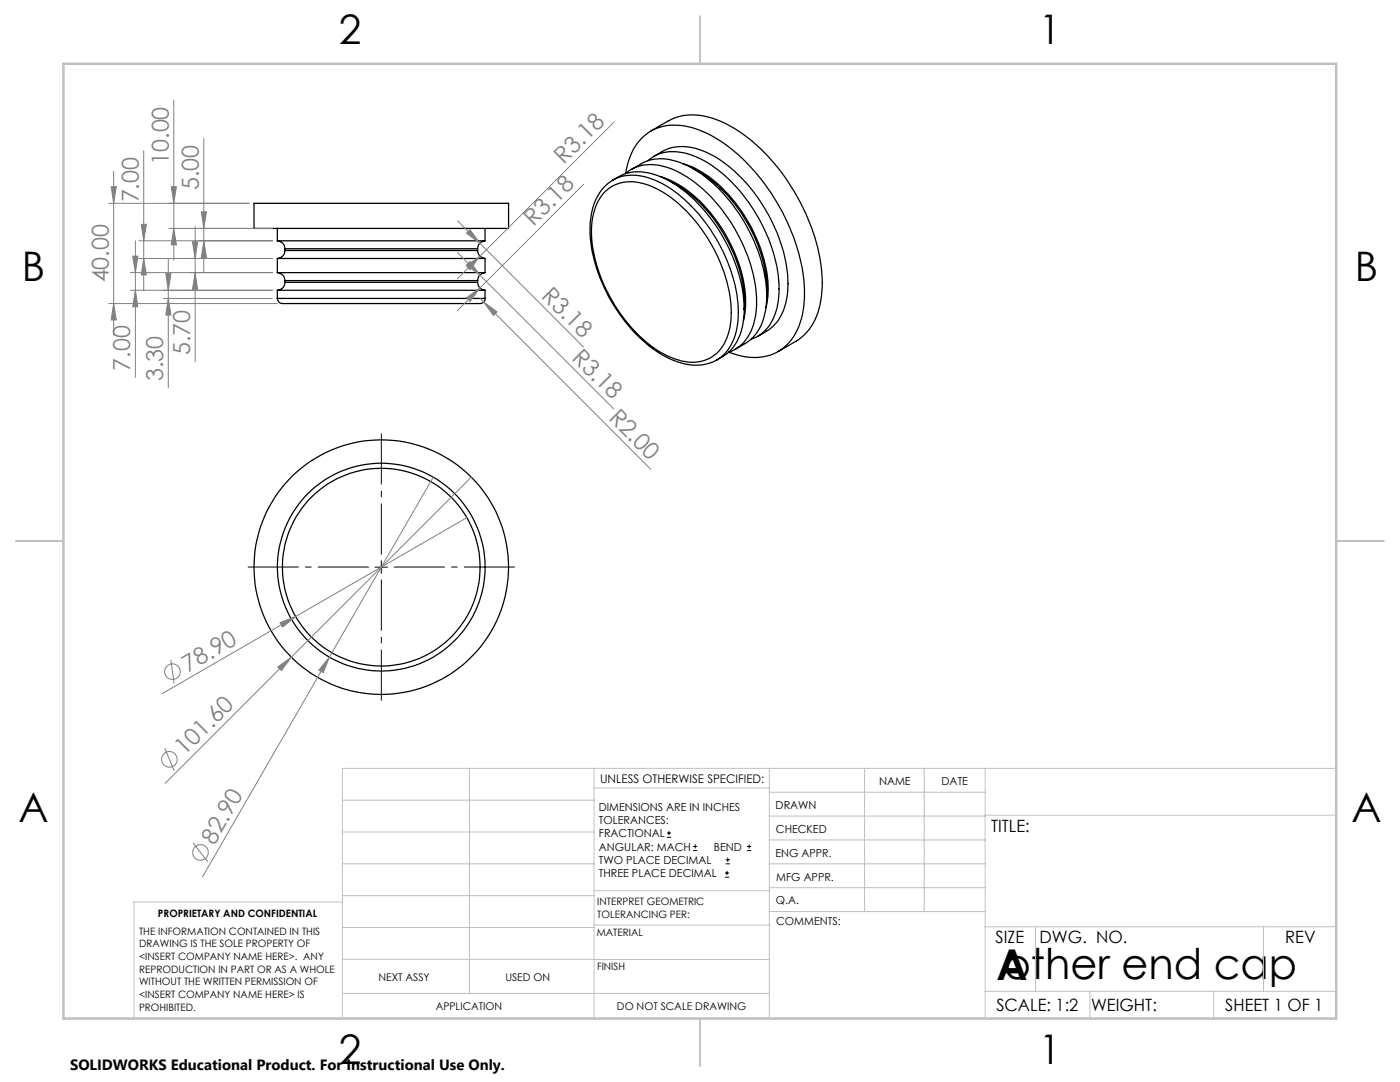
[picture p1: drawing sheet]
<svg xmlns="http://www.w3.org/2000/svg" width="279mm" height="216mm" viewBox="0 0 279 216" stroke-linecap="round" stroke-linejoin="round" font-family="sans-serif">
<g fill="none" stroke="#000" stroke-width=".25">
<path d="M120.8 38.2a7.8 7.8 0 0 1 8.2-1.4 24.6 24.6 0 0 1 12 10.4 28.4 28.4 0 0 1 4.9 16.7 9.5 9.5 0 0 1-3.9 7.4 8.5 8.5 0 0 1-8.1 0 25.9 25.9 0 0 1-11.2-10.4 28.5 28.5 0 0 1-4.6-15.9 10.7 10.7 0 0 1 2.7-6.8zM122.3 35.9a10.2 10.2 0 0 0-4.5 8.4 30.2 30.2 0 0 0 6.8 19.6 22.6 22.6 0 0 0 12.1 8.7 8.8 8.8 0 0 0 6.4-.8M122.3 35.9a8.9 8.9 0 0 1 9-.8 27 27 0 0 1 12.3 11 30.5 30.5 0 0 1 4.9 16.4 10.4 10.4 0 0 1-3.9 8.4l-1.5 .9M122.3 35.9a9.5 9.5 0 0 1 8.6 .1 27.2 27.2 0 0 1 11.5 10.8 28.2 28.2 0 0 1 4.8 18 9.2 9.2 0 0 1-4.1 7M124.8 34.6a8.2 8.2 0 0 1 8.3-1.2 25.6 25.6 0 0 1 12.4 10.4 29.4 29.4 0 0 1 5.4 18.1 9.4 9.4 0 0 1-4.9 8.2l-.6 .2M124.9 34.6a10.6 10.6 0 0 1 6.5-9.1 13.2 13.2 0 0 1 10.4 1.5 38.2 38.2 0 0 1 15.8 18.4 30.1 30.1 0 0 1 2.5 17.5 10.3 10.3 0 0 1-6.3 7.9 12.3 12.3 0 0 1-8.3-.5M126 33.8l2-1.1a9.2 9.2 0 0 1 8.5 .1 28.2 28.2 0 0 1 12.6 12.5 27.3 27.3 0 0 1 3.8 16.2 9.4 9.4 0 0 1-4.2 7l-2 1.2M129.3 32.1a8.5 8.5 0 0 1 9-1.1 26.5 26.5 0 0 1 12.2 11.1 29.1 29.1 0 0 1 4.9 17.2 9.3 9.3 0 0 1-4.9 8.2l-.6 .2M129.9 26.1l3.5-2a12 12 0 0 1 11.1 .4 36.3 36.3 0 0 1 15.7 16.8 32.9 32.9 0 0 1 3.7 17.9 11.5 11.5 0 0 1-5.1 8.9l-3.5 2M130.5 31.2l1.7-1a9.7 9.7 0 0 1 9.3 .5 30.1 30.1 0 0 1 13.2 14.9 24.8 24.8 0 0 1 2.3 14.2 8.9 8.9 0 0 1-4 6.3l-1.8 1M131.8 35.2a22.8 22.8 0 0 1 11.6 9.4 27.6 27.6 0 0 1 5.3 17.2l-.3 2.2M133.7 36.2a28.8 28.8 0 0 1 13.4 16.3 22.5 22.5 0 0 1 1.4 9.3"/>
<path d="M136.3 32.6a21.4 21.4 0 0 1 10.4 7.8 29.8 29.8 0 0 1 6.6 17.3l-.1 1.5-.3 2.2M138.2 33.6a28.2 28.2 0 0 1 12.8 14.6 24.8 24.8 0 0 1 2 11.1M50.7 40.6h50.8v5h-50.8zM55.4 48a1.57 1.57 0 0 1 1.5 1.6M55.4 54.4a1.57 1.57 0 0 1 1.5 1.6M55.4 59.5a1.17 1.17 0 0 0 1.5 1.1h34.7a16.4 16.4 0 0 0 4.8-.2l.3-.3 .1-.6M55.4 48h41.4M55.4 51.6h41.4M55.4 54.4h41.4M55.4 57.9h41.4M55.4 59.5h41.4M55.4 45.6v2.4"/>
<path d="M55.4 51.6v2.8M55.4 57.9v1.6M56.9 50a1.57 1.57 0 0 1-1.5 1.6M56.9 56.3a1.57 1.57 0 0 1-1.5 1.6M56.9 49.6h38.4M56.9 50h38.4M56.9 56h38.4M56.9 56.3h38.4M56.9 49.6v.4M56.9 56v.3M95.3 50a1.57 1.57 0 0 0 1.5 1.6M95.3 56.3a1.57 1.57 0 0 0 1.5 1.6"/>
<path d="M95.3 49.6v.4M95.3 56v.3M96.8 48a1.57 1.57 0 0 0-1.5 1.6M96.8 54.4a1.57 1.57 0 0 0-1.5 1.6M96.8 45.6v2.4M96.8 51.6v2.8M96.8 57.9v1.6"/>
<circle cx="76.1" cy="113.2" r="20.7"/>
<circle cx="76.1" cy="113.2" r="19.7"/>
<circle cx="76.1" cy="113.2" r="25.4"/>
</g>
<g fill="none" stroke="#808080" stroke-width=".2">
<path d="M22.2 37.3h1l-.5 3.3zM22.7 34.2v32.7M28.7 30.1v27.8M34.2 37.3h1l-.5 3.3zM34.7 20v31.9M40.7 27.6v26.8M116.5 36.8l-25.2 25.1M122.5 24.4l-31.2 31.2M21.7 40.6h28M26 54.4h28.4M26 57.9h28.4M26.5 51.1h1l-.5 3.3z"/>
<path d="M27 57.9l.5 3.3h-1zM27 48v27.3M27.7 48h26.7M27.7 51.6h26.7M28.2 44.8h1l-.5 3.2zM28.7 51.6l.5 3.3h-1zM32.6 59.5h21.8M33.1 54.6h1l-.5 3.3zM33.6 59.5l.5 3.4h-1zM33.6 51.6v25.8M33.7 45.6h20.7M34.7 45.6l.5 3.3h-1z"/>
<path d="M38.4 48.3h1l-.5 3.3zM38.9 54.4l.5 3.3h-1zM38.9 45.2v27M40.2 42.3h1l-.5 3.3zM40.7 48l.5 3.4h-1zM91.3 50.4l4.5 4.5M91.3 44l25.2 25.3M93.1 53.1l2.7-2-2 2.7zM93.1 59.4l2.7-1.9-2 2.6zM93.1 52.9l.7-.7 2 2.7zM93.1 46.5l.7-.7 2 2.7zM95.8 54.9l26.7 26.7"/>
<path d="M95.8 59.5l.7 .8M21.7 60.6h33.7M22.7 60.6l.5 3.3h-1zM96.5 60.3l2.7 1.9-.7 .8zM96.5 60.3l33.4 33.3M86.5 95.2l-20.8 35.9M94.1 95.2l-61.2 61.1M93.2 103.3l-34.2 19.7M34.1 131.7l.6 4.7M55.4 133.1l2.7-2-1.9 2.7zM55.9 124.2l3.1-1.2-2.6 2.1zM59 123l-26.7 15.4"/>
<path d="M65.7 131.1l-1.2 3.1-.9-.5zM65.7 131.1l-25.3 43.8M32.9 149.3l1.8 4.4M38.5 168.2l3 3.8"/>
<circle cx="34.4" cy="134" r="1.56"/>
<circle cx="33.8" cy="151.5" r="1.57"/>
<circle cx="40" cy="170.1" r="1.55"/>
</g>
<g fill="none" stroke="#000" stroke-width=".2">
<path d="M74.8 113.2h2.5M76.1 111.9v2.5M133.1 167.1h.8M133.1 166.2h.8M133.5 165.8v.9M138.3 169.7h.8M138.3 168.9h.8M138.7 168.5v.8M144.7 175h.8M144.7 174.2h.8M144.8 172.4h.9M144.8 171.6h.9"/>
<path d="M145.1 173.8v.8M145.2 171.1v.9M149.1 169.7h.8M149.1 168.9h.8M149.5 168.5v.8"/>
</g>
<path d="M73.6 113.1h-24.1M76.1 110.6v-24.1M76.1 115.6v24.2M78.6 113.1h24.2" fill="none" stroke="#000" stroke-width=".2" stroke-dasharray="15.2 1.3 1.3 1.3" stroke-dashoffset="5.1" stroke-linecap="butt"/>
<g fill="none" stroke="#c0c0c0" stroke-width=".2">
<path d="M68.3 159.7h50.3M93.7 153.3v44.9M118.6 153.3v49.9M118.6 157.2h34.9M153.5 153.3v49.9M153.5 158.1h43.1M172.5 153.3v28.6M184.4 153.3v28.6M196.6 153.3v49.9M266.7 153.3h-198.4v49.9M68.3 178.7h50.3M68.3 172.4h50.3"/>
<path d="M68.3 166h50.3M68.3 180h-41.6v23.2M118.6 177.7h35M153.5 167.6h43.1M153.5 162.8h43.1M153.5 172.4h43.1M153.5 177.1h43.1M196.6 162.7h70.1M68.3 198.2h85.2M68.3 191.4l85.2 .1M68.3 185.1h50.3M118.6 184.6h35"/>
<path d="M153.6 181.9h43M196.6 197.8h70.1M196.6 184.9h70.1M206.7 184.9v12.9M217.5 197.8v5.4M242.2 197.8v5.4M252.2 184.9v12.9"/>
</g>
<path d="M139.7 3.2v9.5M3.1 107.9h9.6M266.7 107.9h9.5M139.7 203.2v9.6" fill="none" stroke="#c0c0c0" stroke-width=".25"/>
<path d="M12.7 12.7h254v190.5h-254z" fill="none" stroke="#c0c0c0" stroke-width=".5"/>
<g fill="#808080">
<path d="M55.9 124.2l3.1-1.2-2.6 2.1z"/>
<path d="M93.1 53.1l2.7-2-2 2.7z"/>
<path d="M93.1 59.4l2.7-1.9-2 2.6z"/>
<path d="M55.4 133.1l2.7-2-1.9 2.7z"/>
<path d="M65.7 131.1l-1.2 3.1-.9-.5z"/>
<path d="M96.5 60.3l2.7 1.9-.7 .8z"/>
<path d="M22.7 60.6l.5 3.3h-1zM22.2 37.3h1l-.5 3.3z"/>
<path d="M34.2 37.3h1l-.5 3.3zM34.7 45.6l.5 3.3h-1zM40.2 42.3h1l-.5 3.3zM40.7 48l.5 3.4h-1zM38.4 48.3h1l-.5 3.3zM38.9 54.4l.5 3.3h-1zM33.1 54.6h1l-.5 3.3zM33.6 59.5l.5 3.4h-1zM28.2 44.8h1l-.5 3.2zM28.7 51.6l.5 3.3h-1zM26.5 51.1h1l-.5 3.3zM27 57.9l.5 3.3h-1z"/>
<path d="M93.8 52.2l-.7 .7 2.7 2zM93.1 46.5l2.7 2-2-2.7z"/>
</g>
<g font-size="8.5">
<text x="198.9" y="195.5">A</text>
<text x="200.3" y="195.4">other end cap</text>
</g>
<g font-size="8.1">
<text x="67.6" y="8.9">2</text>
<text x="207.3" y="8.9">1</text>
<text x="4.4" y="56.2">B</text>
<text x="270.4" y="56.2">B</text>
<text x="3.7" y="164.1">A</text>
<text x="269.7" y="164.1">A</text>
<text x="67.6" y="212.4">2</text>
<text x="207.3" y="212.4">1</text>
</g>
<g font-size="4.7" fill="#808080">
<text x="33.7" y="32.9" transform="rotate(-90 33.7 32.9)">10.00</text>
<text x="112.5" y="33" transform="rotate(-45 112.5 33)">R3.18</text>
<text x="27.7" y="40.4" transform="rotate(-90 27.7 40.4)">7.00</text>
<text x="39.7" y="37.9" transform="rotate(-90 39.7 37.9)">5.00</text>
<text x="106.5" y="45.4" transform="rotate(-45 106.5 45.4)">R3.18</text>
<text x="21.7" y="56.4" transform="rotate(-90 21.7 56.4)">40.00</text>
<text x="107.9" y="59.2" transform="rotate(45 107.9 59.2)">R3.18</text>
<text x="37.9" y="70.9" transform="rotate(-90 37.9 70.9)">5.70</text>
<text x="113.9" y="71.5" transform="rotate(45 113.9 71.5)">R3.18</text>
<text x="26" y="74" transform="rotate(-90 26 74)">7.00</text>
<text x="32.6" y="76.1" transform="rotate(-90 32.6 76.1)">3.30</text>
<text x="121.3" y="83.6" transform="rotate(45 121.3 83.6)">R2.00</text>
<text x="37.5" y="134.2" transform="rotate(-30 37.5 134.2)">78.90</text>
<text x="36.9" y="150.9" transform="rotate(-45 36.9 150.9)">101.60</text>
<text x="42.8" y="168.7" transform="rotate(-60 42.8 168.7)">82.90</text>
</g>
<g font-size="3.4">
<text x="197.8" y="166">TITLE:</text>
<text x="198.7" y="188.1">SIZE</text>
<text x="207.5" y="188.1">DWG. NO.</text>
<text x="256.5" y="188.2">REV</text>
<text x="198.8" y="201.7">SCALE: 1:2</text>
<text x="217.7" y="201.8">WEIGHT:</text>
<text x="244.5" y="201.7">SHEET 1 OF 1</text>
</g>
<text font-size="3" x="14" y="213.5">SOLIDWORKS Educational Product. For Instructional Use Only.</text>
<text font-size="2.4" x="119.8" y="156.2">UNLESS OTHERWISE SPECIFIED:</text>
<g font-size="2.2">
<text x="119.5" y="161.8">DIMENSIONS ARE IN INCHES</text>
<text x="154.8" y="161.4">DRAWN</text>
<text x="175.4" y="156.6">NAME</text>
<text x="187.9" y="156.7">DATE</text>
<text x="119.5" y="164.4">TOLERANCES:</text>
<text x="119.5" y="167.1">FRACTIONAL</text>
<text x="154.9" y="166.3">CHECKED</text>
<text x="119.5" y="169.7">ANGULAR: MACH</text>
<text x="119.5" y="172.4">TWO PLACE DECIMAL</text>
<text x="142.5" y="169.7">BEND</text>
<text x="154.8" y="170.9">ENG APPR.</text>
<text x="119.5" y="175">THREE PLACE DECIMAL</text>
<text x="154.9" y="175.7">MFG APPR.</text>
<text x="154.9" y="180.4">Q.A.</text>
<text x="154.9" y="184.6">COMMENTS:</text>
</g>
<g font-size="2.1">
<text x="75.5" y="195.7">NEXT ASSY</text>
<text x="100.9" y="195.7">USED ON</text>
<text x="86.9" y="201.5">APPLICATION</text>
<text x="123.1" y="201.6">DO NOT SCALE DRAWING</text>
</g>
<g font-size="2">
<text x="31.5" y="182.9">PROPRIETARY AND CONFIDENTIAL</text>
<text x="119.2" y="180.6">INTERPRET GEOMETRIC</text>
<text x="119.2" y="183.1">TOLERANCING PER:</text>
<text x="27.8" y="186.5">THE INFORMATION CONTAINED IN THIS</text>
<text x="27.8" y="189">DRAWING IS THE SOLE PROPERTY OF</text>
<text x="27.8" y="191.6">&lt;INSERT COMPANY NAME HERE&gt;. ANY</text>
<text x="119.1" y="186.7">MATERIAL</text>
<text x="27.8" y="194.1">REPRODUCTION IN PART OR AS A WHOLE</text>
<text x="27.8" y="196.6">WITHOUT THE WRITTEN PERMISSION OF</text>
<text x="119.1" y="193.5">FINISH</text>
<text x="27.8" y="199.1">&lt;INSERT COMPANY NAME HERE&gt; IS</text>
<text x="27.8" y="201.7">PROHIBITED.</text>
</g>
</svg>
